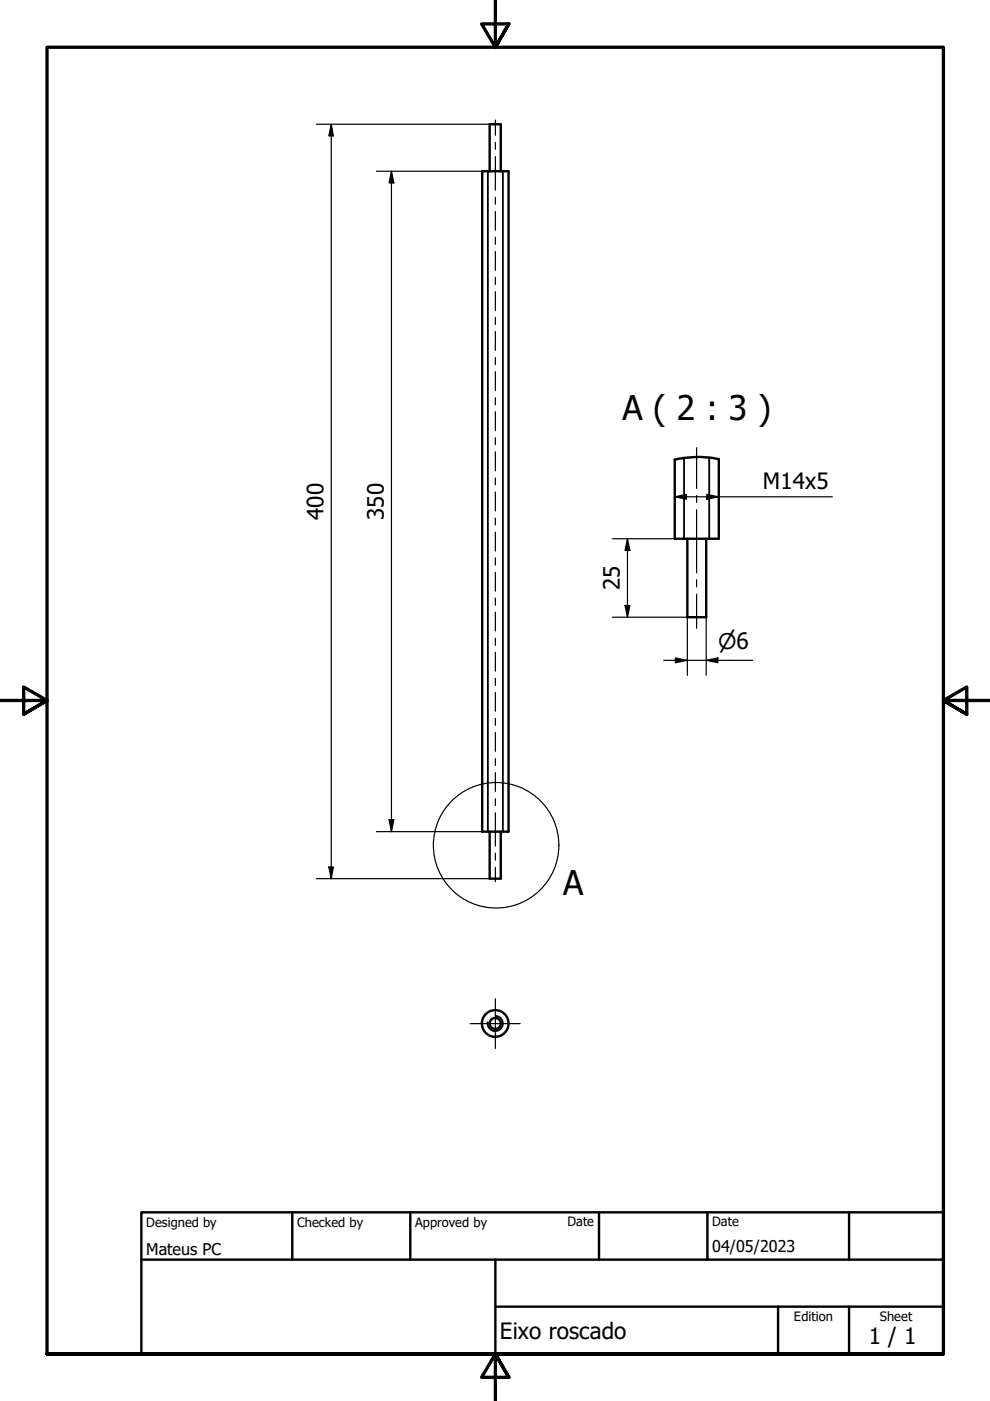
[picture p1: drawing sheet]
<svg xmlns="http://www.w3.org/2000/svg" width="210mm" height="297mm" viewBox="0 0 210 297" stroke-linecap="round" stroke-linejoin="round" font-family="sans-serif">
<!-- layer: Visible (ISO) -->
<g fill="none" stroke="#000" stroke-width=".51">
<path d="M102.2 36.3h5.6v140h-5.6zM103.8 36.3v-10h2.4v10M152.4 97.3v16.9h-9.3v-16.7M145.7 114.2v16.7h4v-16.7M103.8 176.3v10h2.4v-10"/>
<circle cx="105" cy="217" r="1.17"/>
<circle cx="105" cy="217" r="2.83"/>
</g>
<!-- layer: Visible Narrow (ISO) -->
<path d="M103.4 36.3v140M106.6 36.3v140M145 97.1v17.1M150.4 97v17.2M105.3 215.4a1.62 1.62 0 0 1 1.3 1.9 1.62 1.62 0 0 1-1.9 1.3 1.62 1.62 0 0 1-1.3-1.9" fill="none" stroke="#000" stroke-width=".38"/>
<!-- layer: Break Line (ISO) -->
<path d="M152.4 97.3a21.7 21.7 0 0 0-9.3 .2" fill="none" stroke="#000" stroke-width=".51"/>
<!-- layer: Detail Boundary (ISO) -->
<circle cx="105.2" cy="179.2" r="13.3" fill="none" stroke="#000" stroke-width=".25"/>
<!-- layer: Border (ISO) -->
<path d="M105 0v10l-2.9-4.9h5.8l-2.9 4.9 2.9-4.9M0 148.5h10l-5-2.8v5.7l5-2.9-5 2.9M210 148.5h-10l5-2.8v5.7l-5-2.9 5 2.9M10 287.1v-277.1h190v277.1h-190h190M107.9 292l-2.9-4.9 2.9 4.9h-5.8l2.9-4.9v9.9" fill="none" stroke="#000" stroke-width=".7"/>
<!-- layer: Title (ISO) -->
<path d="M30 257h170v30.1h-170zM62 257v10.1M87 257v10.1M127 257v10.1M150 257v10.1M180 257v10.1M30 267.1h170M105 277h95M105 267.1v20M165 277v10.1M180 277v10.1" fill="none" stroke="#000" stroke-width=".51"/>
<!-- layer: Centerline (ISO) -->
<g fill="none" stroke="#000" stroke-width=".25">
<path d="M105 25.4v3.3M105 30.2v1.5M105 33.2v7.1M105 41.8v1.5M105 44.8v4M105 50.3v1.5M105 53.3v4M105 58.8v1.5M105 61.8v4M105 67.3v1.5M105 70.3v4M105 75.8v1.5"/>
<path d="M105 78.8v4M105 84.3v1.5M105 87.3v4M105 92.8v1.5M105 95.8v4M147.7 94.9v8.7M105 101.3v1.5M105 104.3v4M105 109.8v1.5M105 112.8v4M105 118.3v1.5M147.7 105.1v1.4"/>
<path d="M147.7 108.1v13.4M105 121.3v4M105 126.8v1.5M105 129.8v4M105 135.3v1.5M105 138.3v4M147.7 122.9v1.5M147.7 126v7.2M105 143.8v1.5M105 146.8v4M105 152.3v1.5M105 155.3v4"/>
<path d="M105 160.8v1.5M105 163.8v4M105 169.3v1.5M105 172.3v7.1M105 180.9v1.5M105 183.9v3"/>
</g>
<!-- layer: Center Mark (ISO) -->
<path d="M99.7 217h10.6M105 211.8v10.5" fill="none" stroke="#000" stroke-width=".25"/>
<!-- layer: Dimension (ISO) -->
<g fill="none" stroke="#000" stroke-width=".25">
<path d="M67.1 26.3h36.7M70.2 26.3l.5 2.5h-1zM70.2 26.3v160M79.8 36.3h22.4M83 36.3l.5 2.5h-1zM83 36.3v140M129.9 114.2h13.2M133 114.2l.5 2.5h-1zM133 114.2v16.7M143.1 105.3l2.4-.5v1zM143.1 105.3h33.4M149.9 104.8l2.5 .5-2.5 .5z"/>
<path d="M129.9 130.9h15.8v12.3M132.5 128.4h1l-.5 2.5zM143.2 139.5l2.5 .5-2.5 .5zM149.7 130.9v12.3M140.7 140h18.9M149.7 140l2.5-.5v1zM79.8 176.3h22.4M82.5 173.8h1l-.5 2.5zM67.1 186.3h36.7M69.7 183.8h1l-.5 2.5z"/>
</g>
<g fill="#000">
<path d="M70.2 26.3l.5 2.5h-1z" fill-rule="evenodd"/>
<path d="M83 36.3l.5 2.5h-1z" fill-rule="evenodd"/>
<path d="M133 114.2l.5 2.5h-1z" fill-rule="evenodd"/>
<path d="M143.1 105.3l2.4-.5v1z" fill-rule="evenodd"/>
<path d="M149.9 104.8l2.5 .5-2.5 .5z" fill-rule="evenodd"/>
<path d="M132.5 128.4h1l-.5 2.5z" fill-rule="evenodd"/>
<path d="M149.7 140l2.5-.5v1z" fill-rule="evenodd"/>
<path d="M143.2 139.5l2.5 .5-2.5 .5z" fill-rule="evenodd"/>
<path d="M82.5 173.8h1l-.5 2.5z" fill-rule="evenodd"/>
<path d="M69.7 183.8h1l-.5 2.5z" fill-rule="evenodd"/>
</g>
<g font-size="7.2">
<text x="132" y="88.9">A ( 2 : 3 )</text>
<text x="119.4" y="189.9">A</text>
</g>
<g font-size="4.8">
<text x="161.7" y="103.7">M14x5</text>
<text x="68.6" y="110.2" transform="rotate(-90 68.6 110.2)">400</text>
<text x="81.4" y="110.2" transform="rotate(-90 81.4 110.2)">350</text>
<text x="131.4" y="125.1" transform="rotate(-90 131.4 125.1)">25</text>
<text x="106" y="283.8">Eixo roscado</text>
<text x="184.2" y="285">1 / 1</text>
</g>
<text font-size="4.6" x="152.3" y="137.6">⌀6</text>
<g font-size="3.4">
<text x="31" y="266">Mateus PC</text>
<text x="151" y="265.5">04/05/2023</text>
</g>
<g font-size="2.7">
<text x="31" y="260.1">Designed by</text>
<text x="63" y="260.1">Checked by</text>
<text x="88" y="260.1">Approved by</text>
<text x="120.3" y="260">Date</text>
<text x="151" y="260">Date</text>
<text x="168.3" y="280.1">Edition</text>
<text x="186.6" y="280.1">Sheet</text>
</g>
</svg>
